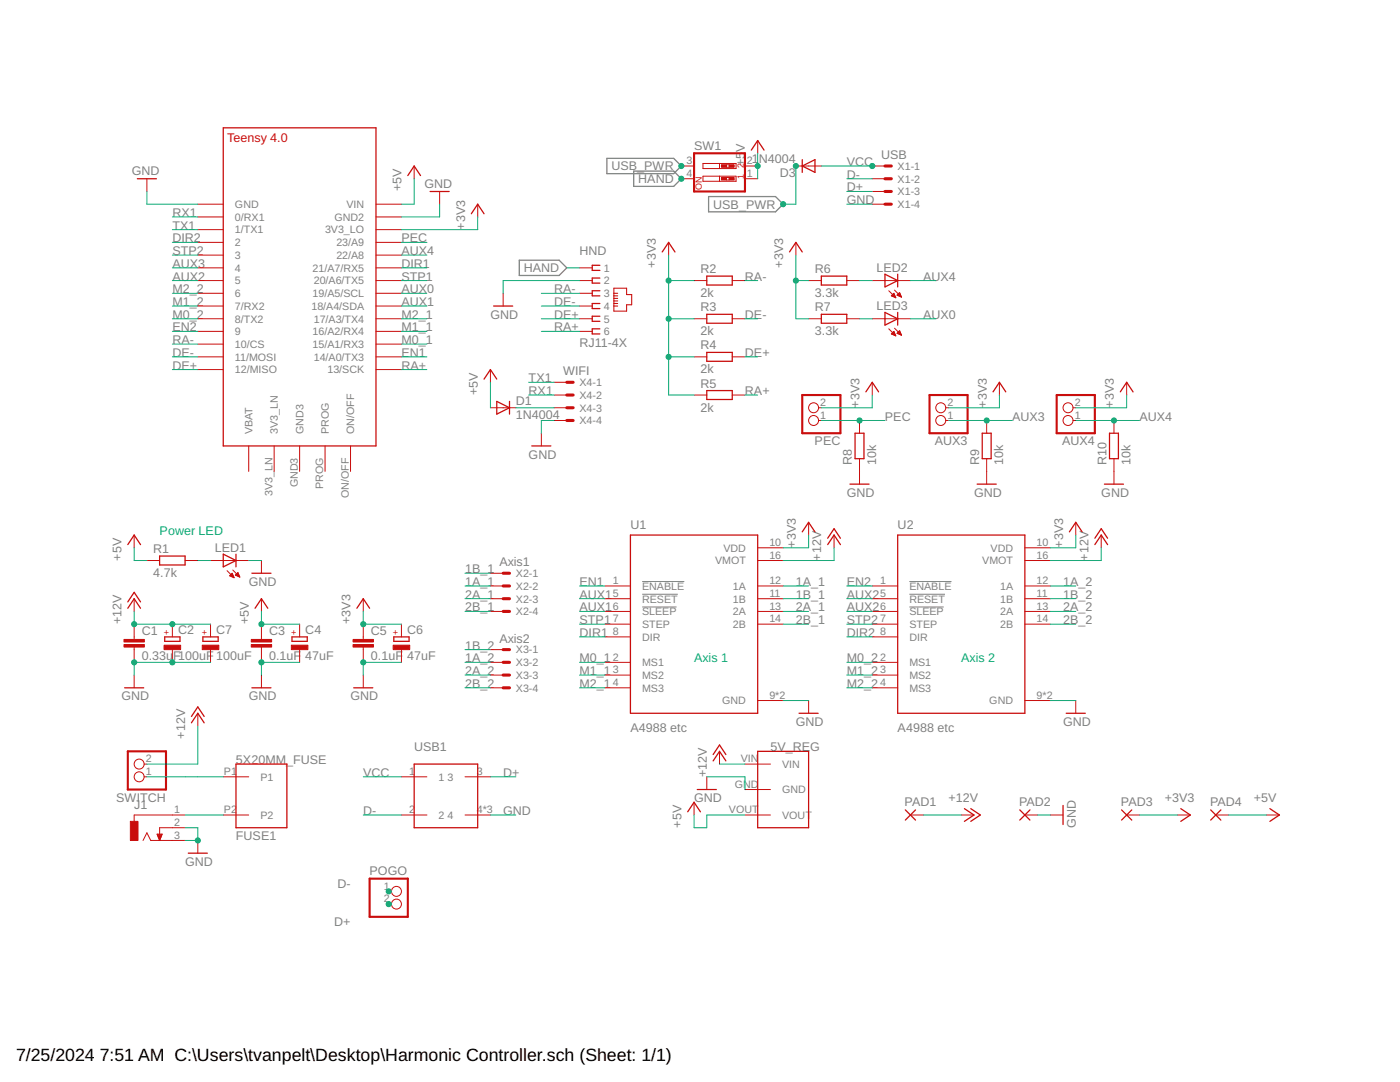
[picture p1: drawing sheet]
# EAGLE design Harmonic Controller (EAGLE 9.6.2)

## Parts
5V_REG  TSR_5V  [TSR_5V]
AUX3  PINHD-1X2  [1X02]
AUX4  PINHD-1X2  [1X02]
C1  0.33uF  C-EU050-024X044  [C050-024X044]
C2  100uF  CPOL-EUE5-8.5  [E5-8,5]
C3  0.1uF  C-EU050-024X044  [C050-024X044]
C4  47uF  CPOL-EUE5-8.5  [E5-8,5]
C5  0.1uF  C-EU050-024X044  [C050-024X044]
C6  47uF  CPOL-EUE5-8.5  [E5-8,5]
C7  100uF  CPOL-EUE5-8.5  [E5-8,5]
D1  1N4004  [DO41-10]
D3  1N4004  [DO41-10]
FUSE1  5X20MM_FUSE  [5X20MM_FUSE]
HND  RJ11-4X  [RJ11-NO_SHIELD]
J1  DCJ0303  [DCJ0303]
LED1  LED5MM  [LED5MM]
LED2  LED5MM  [LED5MM]
LED3  LED5MM  [LED5MM]
PAD1  SMD2  [SMD1,27-2,54]
PAD2  SMD2  [SMD1,27-2,54]
PAD3  SMD2  [SMD1,27-2,54]
PAD4  SMD2  [SMD1,27-2,54]
PEC  PINHD-1X2  [1X02]
POGO  PINHD-1X2  [1X02]
R1  4.7k  R-EU_0207/7  [0207/7]
R2  2k  R-EU_0207/7  [0207/7]
R3  2k  R-EU_0207/7  [0207/7]
R4  2k  R-EU_0207/7  [0207/7]
R5  2k  R-EU_0207/7  [0207/7]
R6  3.3k  R-EU_0207/7  [0207/7]
R7  3.3k  R-EU_0207/7  [0207/7]
R8  10k  R-EU_0207/7  [0207/7]
R9  10k  R-EU_0207/7  [0207/7]
R10  10k  R-EU_0207/7  [0207/7]
SW1  SW_DIP-2  [EDG-02]
SWITCH  PINHD-1X2  [1X02]
U1  A4988 etc  A4988_STEPPER_MOTOR_DRIVER_CARRIER  [MODULE_A4988_STEPPER_MOTOR_DRIVER_CARRIER]
U2  A4988 etc  A4988_STEPPER_MOTOR_DRIVER_CARRIER  [MODULE_A4988_STEPPER_MOTOR_DRIVER_CARRIER]
U$1  TEENSY_4.0  [TEENSY_4.0]
USB1  USB-B_SOCKET  [USB-B_SOCKET]
X1  USB  JST-XH-04-PIN-ROUND-PAD  [JST-XH-04-PACKAGE-ROUND-PAD]
X2  Axis1  JST-XH-04-PIN-LONG-PAD  [JST-XH-04-PACKAGE-LONG-PAD]
X3  Axis2  JST-XH-04-PIN-LONG-PAD  [JST-XH-04-PACKAGE-LONG-PAD]
X4  WIFI  JST-XH-04-PIN-LONG-PAD  [JST-XH-04-PACKAGE-LONG-PAD]

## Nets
1A_1: U1.12(1A) X2.2
1A_2: U2.12(1A) X3.2
1B_1: U1.11(1B) X2.1
1B_2: U2.11(1B) X3.1
2A_1: U1.13(2A) X2.3
2A_2: U2.13(2A) X3.3
2B_1: U1.14(2B) X2.4
2B_2: U2.14(2B) X3.4
+3V3: AUX3.2 AUX4.2 C5.1 C6.+ PAD3.1(P) PEC.2 R2.1 R3.1 R4.1 R5.1 R6.1 R7.1 U1.10(VDD) U2.10(VDD) U$1.3V3_LO
+5V: 5V_REG.VOUT C3.1 C4.+ D1.A PAD4.1(P) R1.1 SW1.1 SW1.2 U$1.VIN
+12V: 5V_REG.VIN C1.1 C2.+ C7.+ PAD1.1(P) SWITCH.2 U1.16(VMOT) U2.16(VMOT)
AUX0: LED3.K(C) U$1.19/A5/SCL
AUX1: U1.5(!RESET) U1.6(!SLEEP) U$1.18/A4/SDA
AUX2: U2.5(!RESET) U2.6(!SLEEP) U$1.5
AUX3: AUX3.1 R9.2 U$1.4/CANRX
AUX4: AUX4.1 LED2.K(C) R10.2 U$1.22/A8
D+: POGO.2 USB1.3 X1.3
D-: POGO.1 USB1.2 X1.2
DE+: HND.5 R4.2 U$1.12/MISO
DE-: HND.4 R3.2 U$1.11/MOSI
DIR1: U1.8(DIR) U$1.21/A7(21/A7/RX5)
DIR2: U2.8(DIR) U$1.2
EN1: U1.1(!ENABLE) U$1.14/A0(14/A0/TX3)
EN2: U2.1(!ENABLE) U$1.9/CS
GND: 5V_REG.GND C1.2 C2.- C3.2 C4.- C5.2 C6.- C7.- HND.2 J1.2 J1.3 LED1.K(C) PAD2.1(P) R8.1 R9.1 R10.1 U1.9(GND) U1.15(GND) U2.9(GND) U2.15(GND) U$1.GND U$1.GND2 USB1.4 USB1.P$1 USB1.P$2 X1.4 X4.4
HAND: HND.1 SW1.4
M0_1: U1.2(MS1) U$1.15/A1(15/A1/RX3)
M0_2: U2.2(MS1) U$1.8(8/TX2)
M1_1: U1.3(MS2) U$1.16/A2(16/A2/RX4)
M1_2: U2.3(MS2) U$1.7(7/RX2)
M2_1: U1.4(MS3) U$1.17/A3(17/A3/TX4)
M2_2: U2.4(MS3) U$1.6
N$1: FUSE1.P2 J1.1
N$2: FUSE1.P1 SWITCH.1
N$3: LED1.A R1.2
N$4: D1.C X4.3
N$7: LED2.A R6.2
N$8: LED3.A R7.2
PEC: PEC.1 R8.2 U$1.23/A9
RA+: HND.6 R5.2 U$1.13/SCK
RA-: HND.3 R2.2 U$1.10/CS
RX1: U$1.0/RX(0/RX1) X4.2
STP1: U1.7(STEP) U$1.20/A6(20/A6/TX5)
STP2: U2.7(STEP) U$1.3/CANTX
TX1: U$1.1/TX(1/TX1) X4.1
USB_PWR: D3.C SW1.3
VCC: D3.A USB1.1 X1.1
Unconnected: U$1.3V3_LN U$1.GND3 U$1.ON/OFF U$1.PROG U$1.VBAT\(VBAT)

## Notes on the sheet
- Power LED
- Axis 1 | Axis 2
